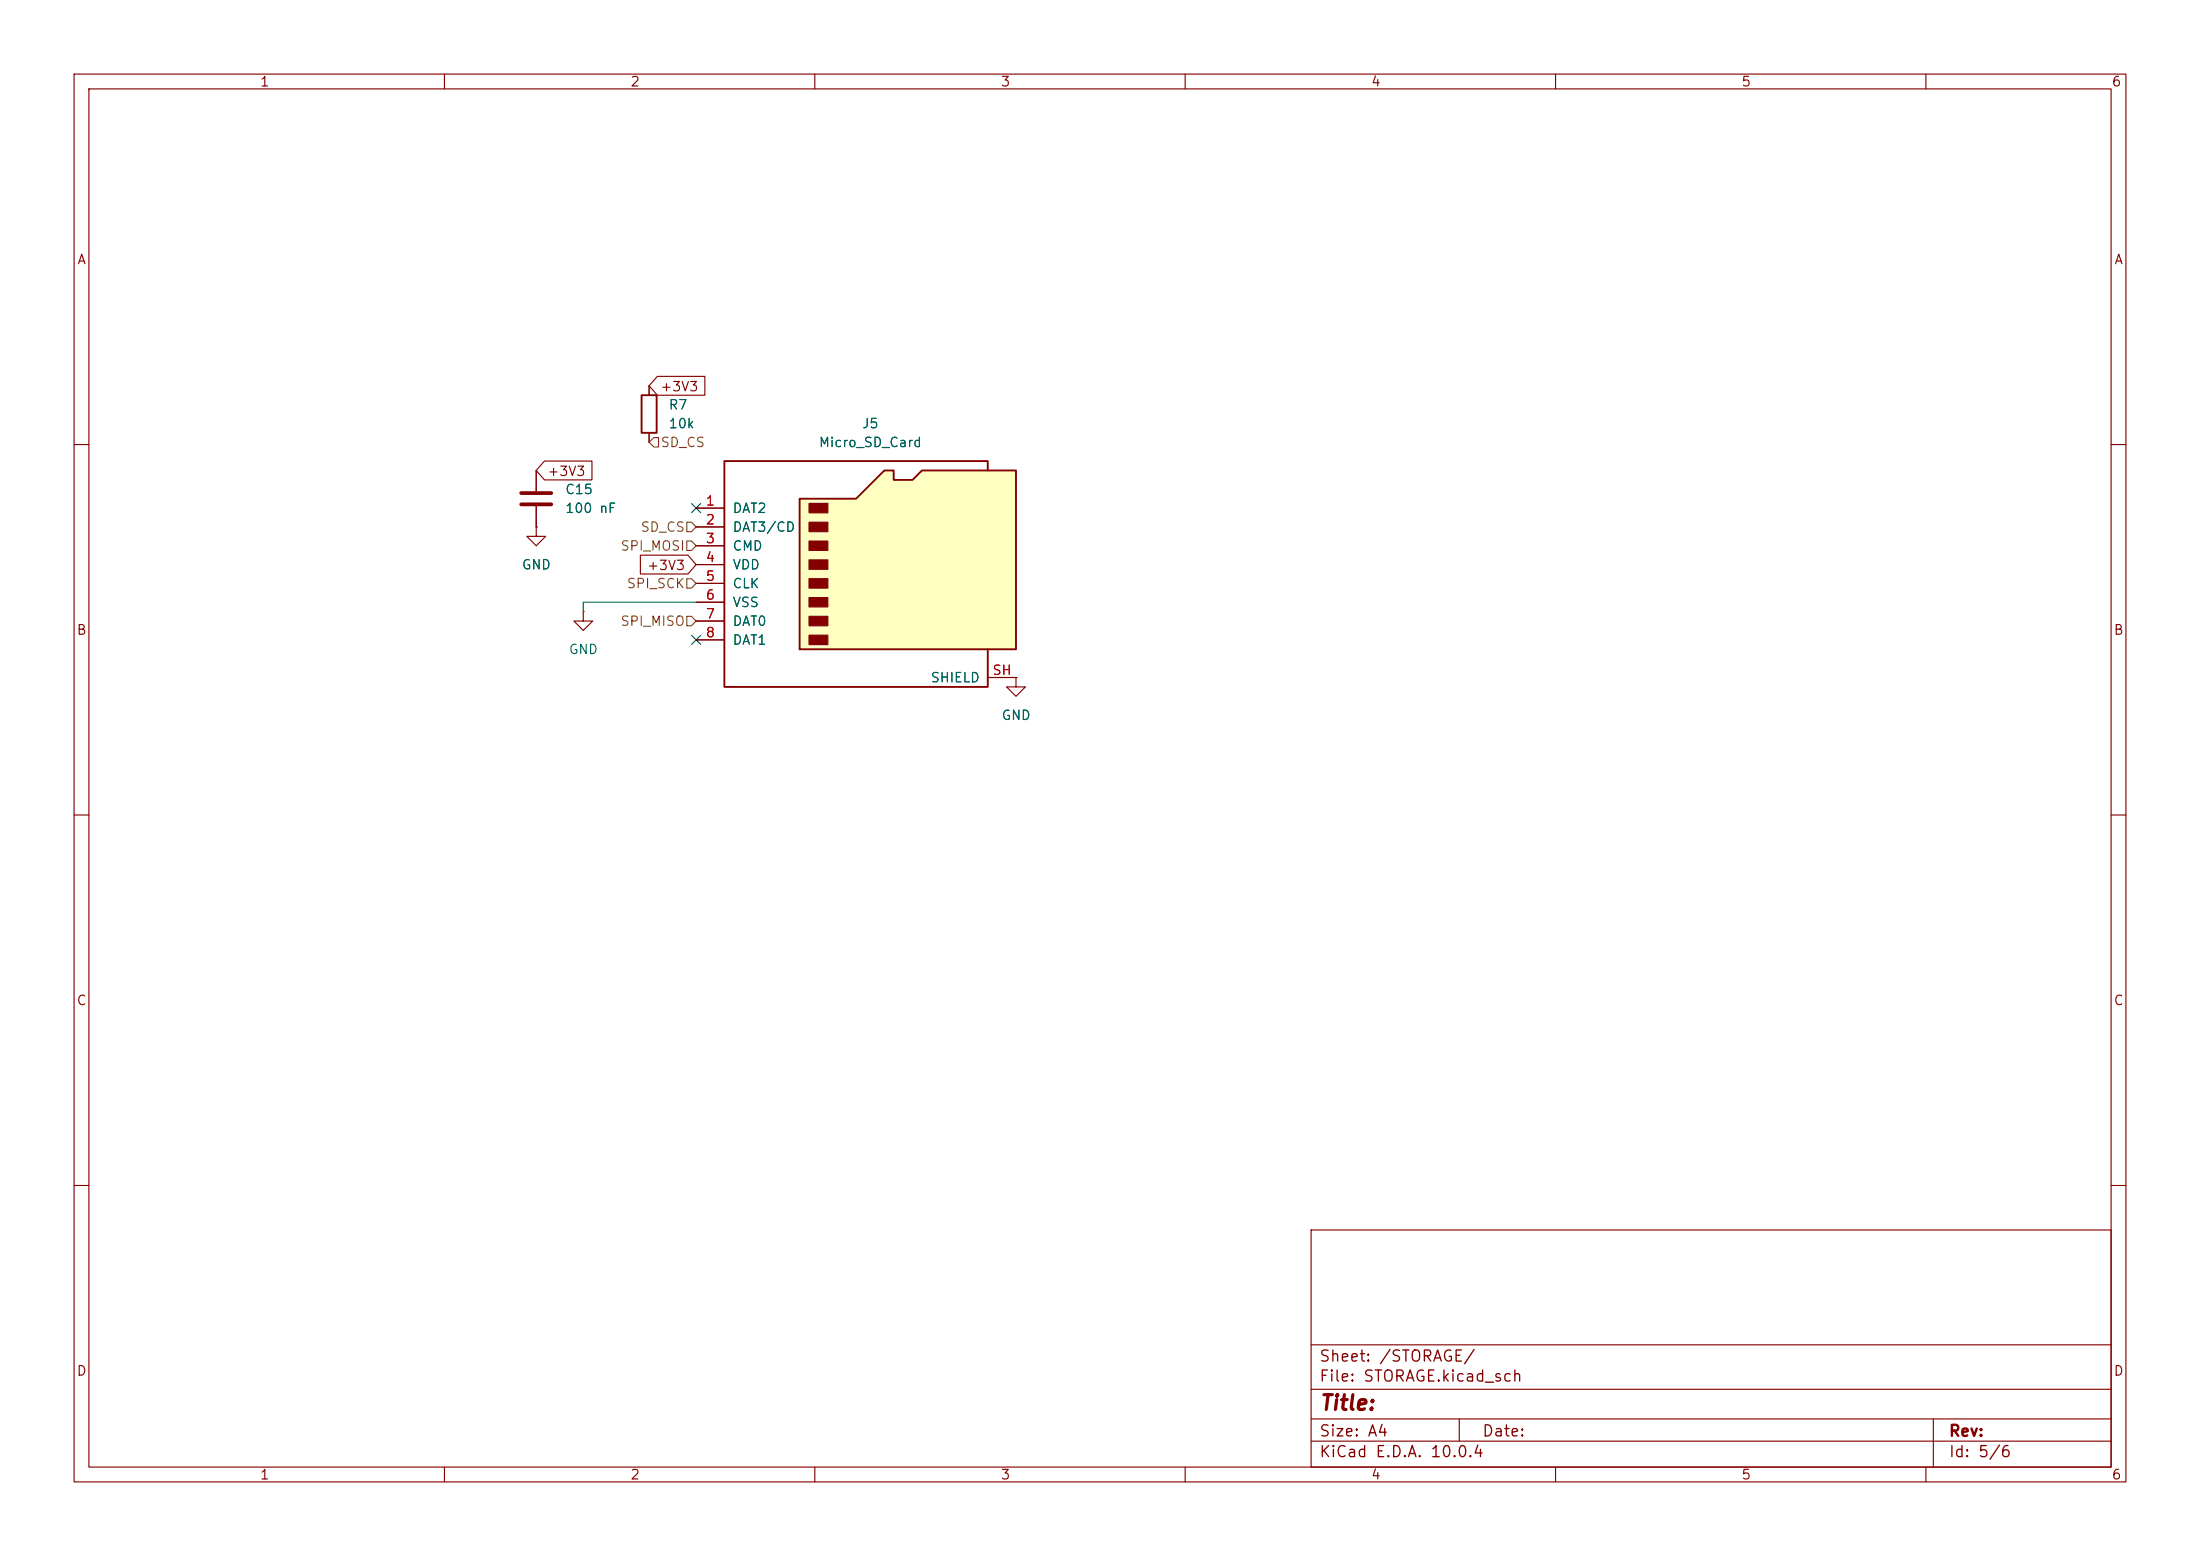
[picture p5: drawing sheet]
<svg xmlns="http://www.w3.org/2000/svg" width="297mm" height="210mm" viewBox="0 0 297 210" stroke-linecap="round" stroke-linejoin="round" font-family="sans-serif">
<g fill="none" stroke="#840000" stroke-width=".15">
<path d="M10 10h277v190h-277zM12 12h273v186h-273zM60 10v2M110 10v2M160 10v2M210 10v2M260 10v2M87.6 52.1v1.2M87.6 58.4v1.3M10 60h2M72.4 71.1v1.3h1.3l-1.3 1.3-1.3-1.3h1.3M72.4 71.1h.1"/>
<path d="M72.4 63.5v2.8M72.4 68.3v2.8M285 60h2M78.7 82.6v1.2h1.3l-1.3 1.3-1.2-1.3h1.2M78.7 82.6h.1M10 110h2M285 110h2M10 160h2M177 166h108v32h-108zM285 160h2M60 198v2M110 198v2"/>
<path d="M160 198v2M177 194.5h108M177 191.5h108M177 187.5h108M177 181.5h108M197 191.5v3M210 198v2M260 198v2M261 191.5v6.5"/>
</g>
<path d="M70.4 66.5h4M70.4 68.1h4" fill="none" stroke="#840000" stroke-width=".51"/>
<path d="M86.6 53.3h2v5.1h-2z" fill="none" stroke="#840000" stroke-width=".25"/>
<path d="M107.9 67.3h7.7l3.8-3.8h1.2v1.3h2.6l1.3-1.3h12.7v24.1h-29.3z" fill="#ffffc2"/>
<path d="M107.9 67.3h7.7l3.8-3.8h1.2v1.3h2.6l1.3-1.3h12.7v24.1h-29.3zM133.3 63.5v-1.3h-35.5v30.5h35.5v-5.1" fill="none" stroke="#840000" stroke-width=".25"/>
<g fill="#840000" stroke="#840000" stroke-width=".15">
<path d="M109.2 67.9h2.6v1.3h-2.6z"/>
<path d="M109.2 70.5h2.6v1.3h-2.6z"/>
<path d="M109.2 73h2.6v1.3h-2.6z"/>
<path d="M109.2 75.6h2.6v1.2h-2.6z"/>
<path d="M109.2 78.1h2.6v1.3h-2.6z"/>
<path d="M109.2 80.6h2.6v1.3h-2.6z"/>
<path d="M109.2 83.2h2.6v1.3h-2.6z"/>
<path d="M109.2 85.7h2.6v1.3h-2.6z"/>
</g>
<g fill="none" stroke="#840000" stroke-width=".15">
<path d="M87.6 52.1v1.2M87.6 58.4v1.3M88.7 50.8h6.5v2.5h-6.5l-1.1-1.2zM72.4 71.1h.1M72.4 63.5v2.8M72.4 68.3v2.8M73.5 62.2h6.4v2.6h-6.4l-1.1-1.3zM86.5 74.9h6.4l1.1 1.3-1.1 1.3h-6.4zM94 68.6h3.8M94 71.1h3.8M94 73.7h3.8M94 76.2h3.8"/>
<path d="M94 78.7h3.8M94 81.3h3.8M94 83.8h3.8M94 86.4h3.8M133.3 91.4h3.9M137.2 91.4v1.3h1.2l-1.2 1.3-1.3-1.3h1.3M137.2 91.4h.1"/>
</g>
<path d="M88.3 59.1h.6v1.2h-.6l-.7-.6zM92.7 78.1h.6l.7 .6-.7 .7h-.6zM92.7 73h.6l.7 .7-.7 .6h-.6zM92.7 70.5h.6l.7 .6-.7 .7h-.6zM92.7 83.2h.6l.7 .6-.7 .7h-.6z" fill="none" stroke="#725600" stroke-width=".15"/>
<path d="M94 81.3h-15.3v1.3" fill="none" stroke="#009600" stroke-width=".15"/>
<path d="M93.4 68l1.2 1.2M94.6 68l-1.2 1.2M93.4 85.8l1.2 1.2M94.6 85.8l-1.2 1.2" fill="none" stroke="#000084" stroke-width=".15"/>
<text font-size="2" fill="#840000" x="178" y="190.8">Title:</text>
<g font-size="1.5" fill="#840000">
<text x="178" y="184.2">Sheet: /STORAGE/</text>
<text x="178" y="186.9">File: STORAGE.kicad_sch</text>
<text x="178" y="197.1">KiCad E.D.A. 10.0.4</text>
<text x="178" y="194.3">Size: A4</text>
<text x="200" y="194.3">Date:</text>
<text x="263" y="194.3">Rev:</text>
<text x="263" y="197.1">Id: 5/6</text>
</g>
<g font-size="1.3" fill="#840000">
<text x="35" y="12">1</text>
<text x="85" y="12">2</text>
<text x="135" y="12">3</text>
<text x="185" y="12">4</text>
<text x="235" y="12">5</text>
<text x="285" y="12">6</text>
<text x="10.3" y="36">A</text>
<text x="285.3" y="36">A</text>
<text x="89.1" y="53.1">+3V3</text>
<text x="73.8" y="64.6">+3V3</text>
<text x="87.3" y="77.3">+3V3</text>
<text x="10.3" y="86">B</text>
<text x="285.3" y="86">B</text>
<text x="10.3" y="136">C</text>
<text x="285.3" y="136">C</text>
<text x="10.3" y="186">D</text>
<text x="285.3" y="186">D</text>
<text x="35" y="200">1</text>
<text x="85" y="200">2</text>
<text x="135" y="200">3</text>
<text x="185" y="200">4</text>
<text x="235" y="200">5</text>
<text x="285" y="200">6</text>
</g>
<g font-size="1.3" fill="#006464">
<text x="90.2" y="55.6">R7</text>
<text x="90.2" y="58.1">10k</text>
<text x="116.3" y="58.1">J5</text>
<text x="110.4" y="60.7">Micro_SD_Card</text>
<text x="76.2" y="69.6">100 nF</text>
<text x="76.2" y="67">C15</text>
<text x="98.8" y="69.6">DAT2</text>
<text x="70.4" y="77.2">GND</text>
<text x="98.8" y="72.1">DAT3/CD</text>
<text x="98.8" y="74.6">CMD</text>
<text x="98.8" y="77.2">VDD</text>
<text x="98.8" y="79.7">CLK</text>
<text x="98.8" y="82.3">VSS</text>
<text x="76.7" y="88.6">GND</text>
<text x="98.8" y="84.8">DAT0</text>
<text x="98.8" y="87.3">DAT1</text>
<text x="125.5" y="92.4">SHIELD</text>
<text x="135.1" y="97.5">GND</text>
</g>
<g font-size="1.3" fill="#725600">
<text x="89.1" y="60.7">SD_CS</text>
<text x="83.7" y="74.6">SPI_MOSI</text>
<text x="86.4" y="72.1">SD_CS</text>
<text x="84.5" y="79.7">SPI_SCK</text>
<text x="83.7" y="84.8">SPI_MISO</text>
</g>
<g font-size="1.3" fill="#a90000">
<text x="95.2" y="68.6">1</text>
<text x="95.2" y="71.1">2</text>
<text x="95.2" y="73.6">3</text>
<text x="95.2" y="76.2">4</text>
<text x="95.2" y="78.7">5</text>
<text x="95.2" y="81.3">6</text>
<text x="95.2" y="83.8">7</text>
<text x="95.2" y="86.3">8</text>
<text x="133.9" y="91.4">SH</text>
</g>
</svg>
